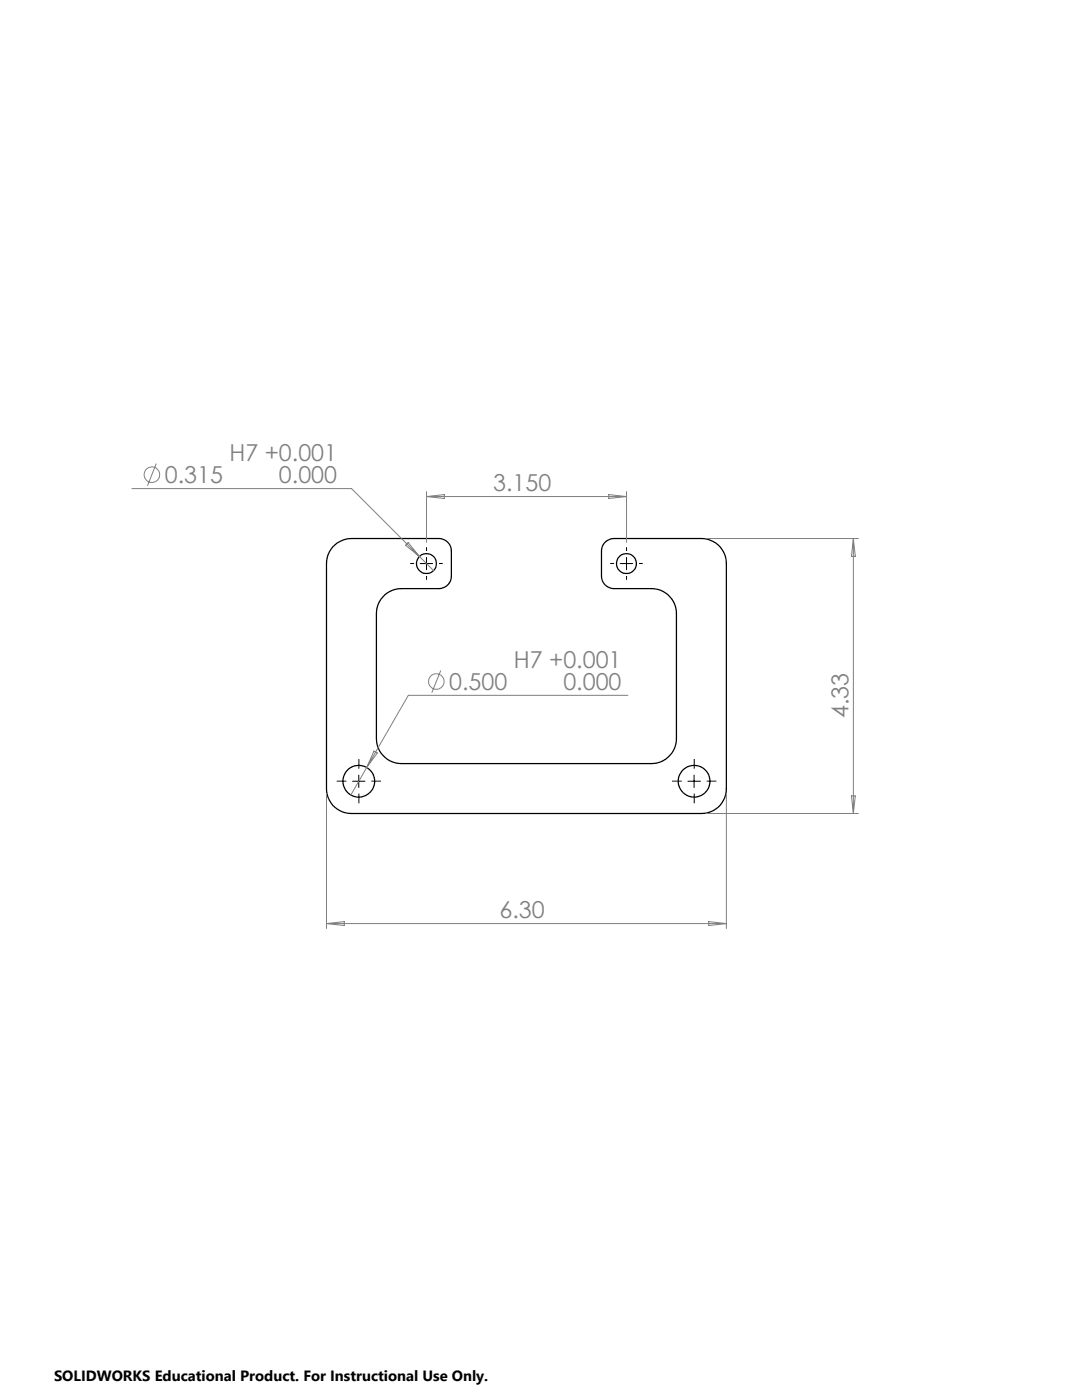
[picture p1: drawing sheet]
<svg xmlns="http://www.w3.org/2000/svg" width="216mm" height="280mm" viewBox="0 0 216 280" stroke-linecap="round" stroke-linejoin="round" font-family="sans-serif">
<g fill="none" stroke="#000" stroke-width=".25">
<path d="M66.5 109.4a5.4 5.4 0 0 1 3.8-1.7h17.5a2.51 2.51 0 0 1 2.5 2.5v5a2.5 2.5 0 0 1-2.5 2.5h-7.5a5 5 0 0 0-5 5v25a5 5 0 0 0 5 5h50a5 5 0 0 0 5-5v-25a5 5 0 0 0-5-5h-7.5a2.51 2.51 0 0 1-2.5-2.5v-5a2.5 2.5 0 0 1 2.5-2.5h17.5a5 5 0 0 1 5 5v45a4.9 4.9 0 0 1-5 5h-70a5 5 0 0 1-5-5v-45.6a5.1 5.1 0 0 1 1.2-2.7z"/>
<circle cx="85.3" cy="112.7" r="2"/>
<circle cx="125.3" cy="112.7" r="2"/>
<circle cx="71.7" cy="156.2" r="3.2"/>
<circle cx="138.8" cy="156.2" r="3.2"/>
</g>
<g fill="none" stroke="#808080" stroke-width=".2">
<path d="M26.4 97.7h43.9l13.6 13.6M31.3 92.7l-1.8 4.5M85.3 98.3v10.2M85.3 99.3h40M85.3 99.3l3.6-.4v.8zM121.7 98.9l3.6 .4-3.6 .4zM125.3 98.3v10.2M81.1 109l.5-.5 2.3 2.8zM83.9 111.3l2.8 2.8M141.3 107.7h30.4M170.7 107.7v55M170.7 107.7l.4 3.6h-.8z"/>
<path d="M88.2 134.1l-1.8 4.4M125.6 139.1h-43.9l-11.5 19.9M65.3 158.7v27M74.8 150.2l.7 .4-2.2 2.9zM145.3 158.7v27M170.3 159.2h.8l-.4 3.5zM141.3 162.7h30.4M65.3 184.7h80M65.3 184.7l3.6-.4v.8zM141.7 184.3l3.6 .4-3.6 .4z"/>
<circle cx="30.4" cy="94.9" r="1.56"/>
<circle cx="87.3" cy="136.3" r="1.55"/>
</g>
<g fill="none" stroke="#000" stroke-width=".2" stroke-dasharray="15.2 1.3 1.3 1.3" stroke-linecap="butt">
<path d="M82.8 112.7h-.7M85.3 110.2v-.8M85.3 115.2v.7M87.8 112.7h.8M122.8 112.7h-.7M125.3 110.2v-.8M125.3 115.2v.7M127.8 112.7h.8M69.3 156.2h-2M71.8 153.7v-1.9M71.8 158.7v2M74.3 156.2h1.9"/>
<path d="M136.3 156.2h-1.9M138.8 153.7v-1.9M138.8 158.7v2M141.3 156.2h2"/>
</g>
<path d="M84 112.7h2.5M85.3 111.5v2.4M124 112.7h2.5M125.3 111.5v2.4M70.5 156.2h2.5M71.8 155v2.5M137.6 156.2h2.5M138.8 155v2.5" fill="none" stroke="#000" stroke-width=".2"/>
<g font-size="4.7" fill="#808080">
<text x="45.9" y="92.2">H7 +0.001</text>
<text x="33" y="96.6">0.315</text>
<text x="55.8" y="96.7">0.000</text>
<text x="98.6" y="98.3">3.150</text>
<text x="89.8" y="138">0.500</text>
<text x="102.8" y="133.5">H7 +0.001</text>
<text x="112.7" y="138">0.000</text>
<text x="169.7" y="143.6" transform="rotate(-90 169.7 143.6)">4.33</text>
<text x="99.9" y="183.7">6.30</text>
</g>
<text font-size="3" x="10.8" y="276.3">SOLIDWORKS Educational Product. For Instructional Use Only.</text>
</svg>
